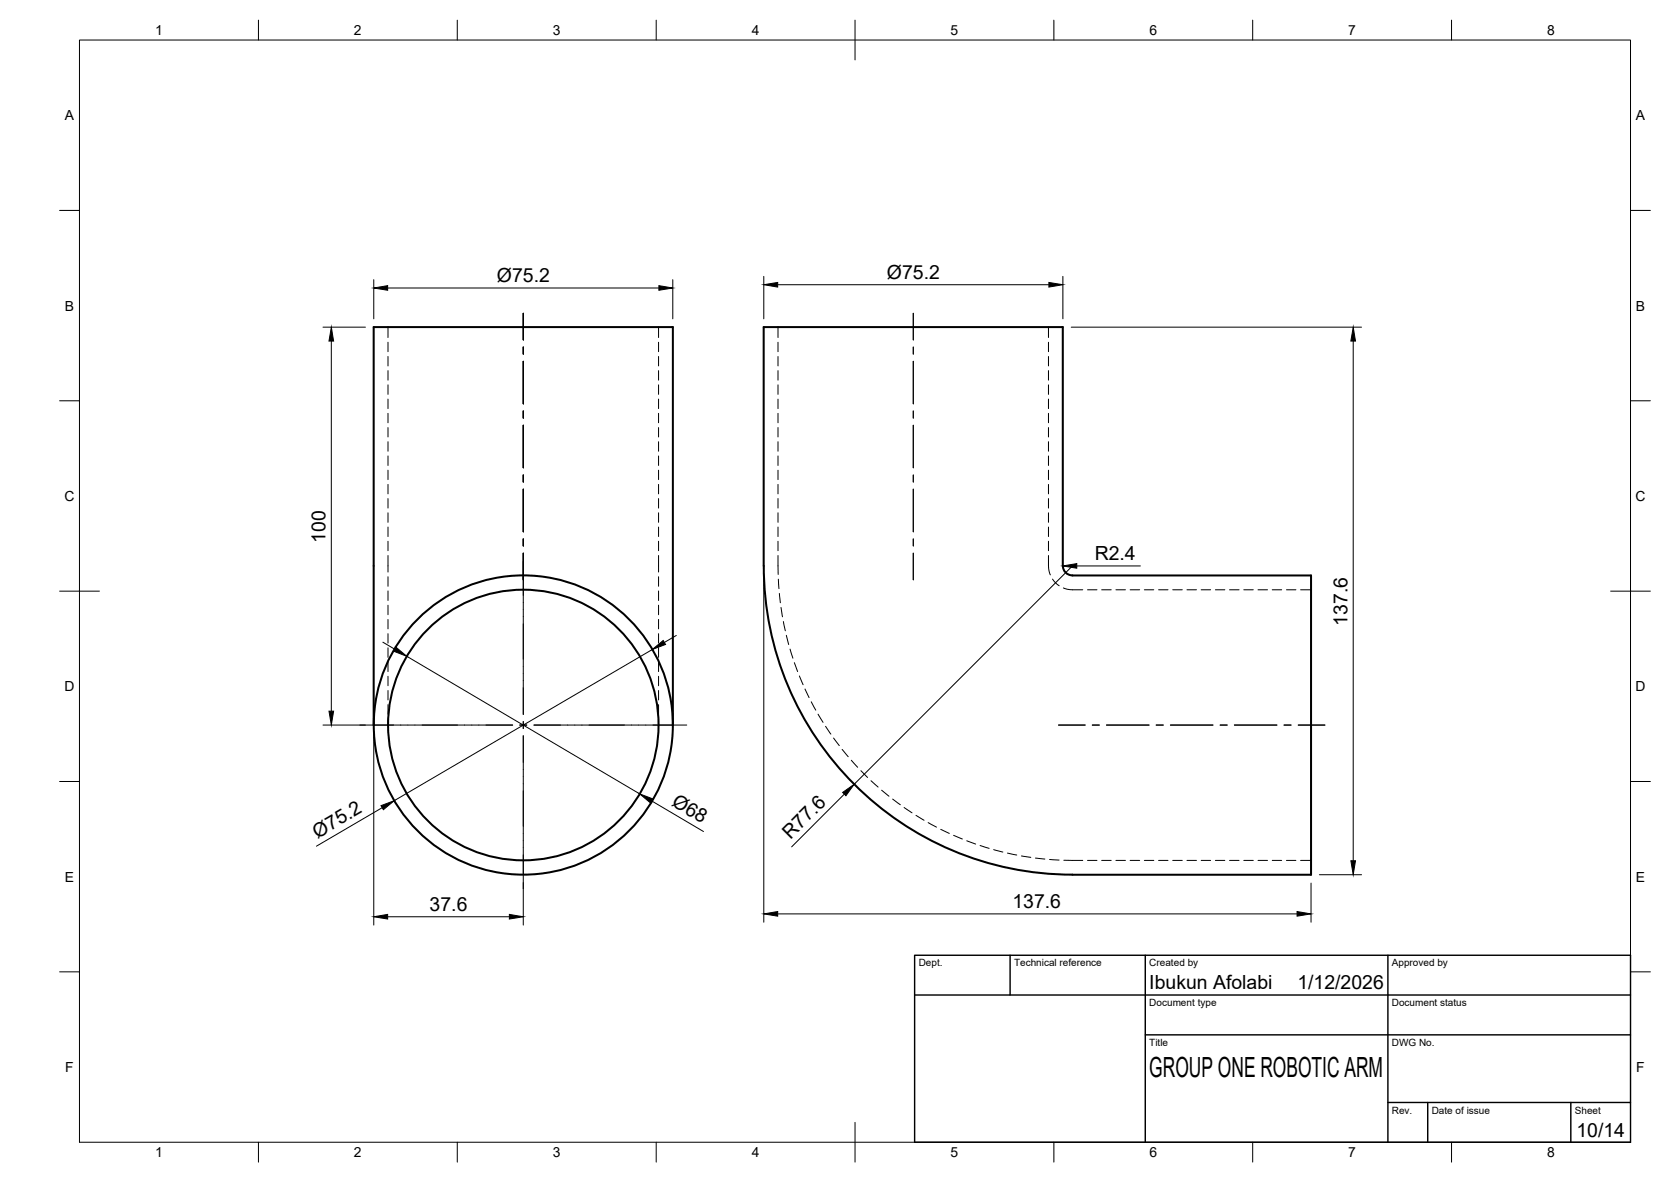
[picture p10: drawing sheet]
<svg xmlns="http://www.w3.org/2000/svg" width="420mm" height="297mm" viewBox="0 0 420 297" stroke-linecap="round" stroke-linejoin="round" font-family="sans-serif">
<!-- layer: Visible -->
<g fill="none" stroke="#000" stroke-width=".51">
<path d="M269.7 144.6a2.44 2.44 0 0 1-2.5-2.4v-60h-75.2v60a77.6 77.6 0 0 0 77.7 77.6h59.9v-75.2h-60M94 182.2v-100h75.2v100"/>
<circle cx="131.6" cy="182.2" r="34"/>
<circle cx="131.6" cy="182.2" r="37.6"/>
</g>
<!-- layer: Hidden -->
<g fill="none" stroke="#000" stroke-width=".25">
<path d="M97.6 82.2v2.6M97.6 86v2.4M97.6 89.6v2.4M97.6 93.1v2.4M97.6 96.7v2.4M165.6 82.2v2.6M165.6 86v2.4M165.6 89.6v2.4M165.6 93.1v2.4M165.6 96.7v2.4M195.6 82.2v2.6M195.6 86v2.4"/>
<path d="M195.6 89.6v2.4M195.6 93.1v2.4M195.6 96.7v2.4M263.6 82.2v2.6M263.6 86v2.4M263.6 89.6v2.4M263.6 93.1v2.4M263.6 96.7v2.4M97.6 100.3v2.4M97.6 103.9v2.3M97.6 107.4v2.4M97.6 111v2.4"/>
<path d="M97.6 114.6v2.4M97.6 118.2v2.3M165.6 100.3v2.4M165.6 103.9v2.3M165.6 107.4v2.4M165.6 111v2.4M165.6 114.6v2.4M165.6 118.2v2.3M195.6 100.3v2.4M195.6 103.9v2.3M195.6 107.4v2.4M195.6 111v2.4"/>
<path d="M195.6 114.6v2.4M195.6 118.2v2.3M263.6 100.3v2.4M263.6 103.9v2.3M263.6 107.4v2.4M263.6 111v2.4M263.6 114.6v2.4M263.6 118.2v2.3M97.6 121.7v2.4M97.6 125.3v2.4M97.6 128.9v2.4M97.6 132.4v2.4"/>
<path d="M97.6 136v2.4M97.6 139.6v4.1M165.6 121.7v2.4M165.6 125.3v2.4M165.6 128.9v2.4M165.6 132.4v2.4M165.6 136v2.4M165.6 139.6v4.1M195.6 121.7v2.4M195.6 125.3v2.4M195.6 128.9v2.4M195.6 132.4v2.4"/>
<path d="M195.6 136v2.4M195.6 139.6l.1 4.8M263.6 139.6a11.1 11.1 0 0 0 .4 4.6l.1 .3M263.6 121.7v2.4M263.6 125.3v2.4M263.6 128.9v2.4M263.6 132.4v2.4M263.6 136v2.4M97.6 144.9v2.4M97.6 148.5v2.4M97.6 152.1v2.4M97.6 155.7v2.3"/>
<path d="M97.6 159.2v2.4M165.6 159.2v2.4M165.6 155.7v2.3M165.6 152.1v2.4M165.6 148.5v2.4M165.6 144.9v2.4M195.7 145.5l.2 2.4M196 149.1l.2 2.4M196.4 152.7l.3 2.3M197 156.2l.5 2.3M197.7 159.7l.6 2.3M264.6 145.5l.8 1 .9 .7"/>
<path d="M267.4 147.8l.3 .1a11.1 11.1 0 0 0 4.5 .3M273.5 148.2h2.3M277 148.2h2.4M280.6 148.2h2.4M284.2 148.2h2.4M287.7 148.2h2.4M291.3 148.2h2.4M294.9 148.2h2.4M298.4 148.2h2.4M302 148.2h2.4M305.6 148.2h2.4M309.2 148.2h2.4"/>
<path d="M312.7 148.2h2.4M316.3 148.2h2.4M319.9 148.2h2.4M323.5 148.2h2.3M327 148.2h2.6M97.6 162.8v2.4M97.6 166.4v2.4M97.6 170v2.3M97.6 173.5v2.4M97.6 177.1v2.4M165.6 177.1v2.4M165.6 173.5v2.4"/>
<path d="M165.6 170v2.3M165.6 166.4v2.4M165.6 162.8v2.4M198.6 163.1l.8 2.3M199.7 166.5l.9 2.3M201 169.9l.9 2.2M202.4 173.2l1 2.1M204 176.4l1.1 2.1M205.7 179.5l1.2 2M97.6 180.7v1.5M165.6 180.7v1.5M207.6 182.5l1.3 2"/>
<path d="M209.6 185.5l1.4 1.9M211.8 188.3l1.5 1.9M214.1 191.1l1.5 1.7M216.5 193.7l1.6 1.7M219 196.2l1.8 1.6M221.7 198.6l1.8 1.5M224.5 200.8l1.9 1.4M227.3 202.9l2 1.4M230.3 204.9l2 1.2M233.4 206.7l2.1 1.2M236.5 208.4l2.2 1M239.8 209.9l2.2 .9"/>
<path d="M243.1 211.3l2.2 .8M246.4 212.5l2.3 .7M249.9 213.5l2.3 .6M253.3 214.4l2.4 .5M256.8 215.1l2.4 .4M260.3 215.6l2.4 .3M263.9 216l2.4 .1M267.5 216.2h4.7M273.5 216.2h2.3M277 216.2h2.4M280.6 216.2h2.4M284.2 216.2h2.4"/>
<path d="M287.7 216.2h2.4M291.3 216.2h2.4M294.9 216.2h2.4M298.4 216.2h2.4M302 216.2h2.4M305.6 216.2h2.4M309.2 216.2h2.4M312.7 216.2h2.4M316.3 216.2h2.4M319.9 216.2h2.4M323.5 216.2h2.3M327 216.2h2.6"/>
</g>
<!-- layer: BORDER -->
<g fill="none" stroke="#000" stroke-width=".25">
<path d="M20 10.1h390v276.9h-390zM65 5.1v5M115 5.1v5M165 5.1v5M215 5.1v10M265 5.1v5M315 5.1v5M365 5.1v5M15 52.9h5M410 52.9h5M15 100.7h5M410 100.7h5"/>
<path d="M15 148.6h10M405 148.6h10M15 196.4h5M410 196.4h5M15 244.2h5M410 244.2h5M65 287v5M115 287v5M165 287v5M215 282.1v9.9M265 287v5M315 287v5"/>
<path d="M365 287v5"/>
</g>
<!-- layer: TITLEBLOCK -->
<path d="M230 240.1h180v46.9h-180zM230 250h180M254 240.1v9.9M288 240.1v46.9M349 240.1v46.9M288 260.1h122M349 277.1h61M359 277.1v9.9M395 277.1v9.9" fill="none" stroke="#000" stroke-width=".36"/>
<!-- layer: Smart Centers -->
<g fill="none" stroke="#000" stroke-width=".25">
<path d="M131.6 78.7v6.7M229.6 78.7v6.7M131.6 87.2v1.8M131.6 90.8v10.7M229.6 87.2v1.8M229.6 90.8v10.7M131.6 103.3v1.8M131.6 106.9v10.7M131.6 119.4v1.7M229.6 103.3v1.8M229.6 106.9v10.7M229.6 119.4v1.7"/>
<path d="M131.6 122.9v10.8M131.6 135.4v1.8M131.6 139v40.5M229.6 122.9v10.8M229.6 135.4v1.8M229.6 139v6.7M90.5 182.2h38.4M130.7 182.2h1.8M131.6 181.3v1.8M131.6 184.9v38.4M134.3 182.2h38.4M266.1 182.2h6.8"/>
<path d="M274.6 182.2h1.8M278.2 182.2h10.7M290.7 182.2h1.8M294.3 182.2h10.7M306.8 182.2h1.8M310.4 182.2h10.7M322.9 182.2h1.7M326.4 182.2h6.7"/>
</g>
<!-- layer: FD_Dimensions -->
<g fill="none" stroke="#000" stroke-width=".25">
<path d="M94 70.3v9.8M97.5 72.4h68.2M169.2 70.3v9.8M192 69.5v10.6M195.5 71.6h68.2M267.3 69.5v10.6M81.2 82.2h10.7M83.3 85.7v93M269.3 82.2h73M340.3 85.7v130.6M170.1 159.7l-3.1 1.7M192 144.3v87.5"/>
<path d="M269.6 142.2l-54.8 54.9M270.7 142.2h16M96.3 161.4l3 1.8M102.3 164.9l58.5 34.6M164 163.2l-64.9 38M81.2 182.2h10.7M94 184.3v48.2M212.3 199.6l-13.2 13.2M96.1 203l-16.5 9.6M163.9 201.3l13 7.7M331.7 219.8h10.6M97.5 230.4h30.6"/>
<path d="M131.6 221.8v10.7M195.5 229.7h130.6M329.6 221.9v9.9"/>
</g>
<g fill="#000" stroke="#000" stroke-width=".25">
<path d="M94 72.4l3.5-.6v1.1zM165.7 71.8l3.5 .6-3.5 .5zM192 71.6l3.5-.6v1.1zM263.7 71l3.6 .6-3.6 .5zM83.3 82.2l.6 3.5h-1.2zM340.3 82.2l.5 3.5h-1.1zM267.3 142.2l3.4-.6v1.2zM82.7 178.7h1.2l-.6 3.5zM99.6 162.7l2.7 2.2-3.3-1.3zM164 163.2l2.8-2.2 .5 1zM211.9 199.1l2.9-2-2.1 2.9zM95.8 202.5l3.3-1.3-2.7 2.3z"/>
<path d="M160.8 199.5l3.4 1.3-.6 1zM339.7 216.3h1.1l-.5 3.5zM94 230.4l3.5-.6v1.2zM128.1 229.8l3.5 .6-3.5 .6zM192 229.7l3.5-.6v1.1zM326.1 229.1l3.5 .6-3.5 .5z"/>
</g>
<text font-size="7" x="289" y="270.6">GROUP ONE ROBOTIC ARM</text>
<g font-size="4.9">
<text x="124.9" y="70.8">Ø75.2</text>
<text x="223" y="70">Ø75.2</text>
<text x="81.9" y="136.4" transform="rotate(-90 81.9 136.4)">100</text>
<text x="275.3" y="140.8">R2.4</text>
<text x="338.8" y="157.3" transform="rotate(-90 338.8 157.3)">137.6</text>
<text x="168.7" y="202.3" transform="rotate(31 168.7 202.3)">Ø68</text>
<text x="79.8" y="210.7" transform="rotate(-30 79.8 210.7)">Ø75.2</text>
<text x="198.7" y="211.1" transform="rotate(-45 198.7 211.1)">R77.6</text>
<text x="108" y="228.9">37.6</text>
<text x="254.6" y="228.2">137.6</text>
<text x="289" y="248.5">Ibukun Afolabi</text>
<text x="326.2" y="248.5">1/12/2026</text>
<text x="396.4" y="285.7">10/14</text>
</g>
<g font-size="3.5">
<text x="39" y="8.8">1</text>
<text x="89" y="8.8">2</text>
<text x="139" y="8.8">3</text>
<text x="189" y="8.8">4</text>
<text x="239" y="8.8">5</text>
<text x="289" y="8.8">6</text>
<text x="339" y="8.8">7</text>
<text x="389" y="8.8">8</text>
<text x="16.3" y="30.2">A</text>
<text x="411.3" y="30.2">A</text>
<text x="16.3" y="78">B</text>
<text x="411.3" y="78">B</text>
<text x="16.2" y="125.9">C</text>
<text x="411.2" y="125.9">C</text>
<text x="16.2" y="173.7">D</text>
<text x="411.2" y="173.7">D</text>
<text x="16.3" y="221.6">E</text>
<text x="411.3" y="221.6">E</text>
<text x="16.4" y="269.4">F</text>
<text x="411.4" y="269.4">F</text>
<text x="39" y="290.8">1</text>
<text x="89" y="290.8">2</text>
<text x="139" y="290.8">3</text>
<text x="189" y="290.8">4</text>
<text x="239" y="290.8">5</text>
<text x="289" y="290.8">6</text>
<text x="339" y="290.8">7</text>
<text x="389" y="290.8">8</text>
</g>
<g font-size="2.5">
<text x="231" y="242.9">Dept.</text>
<text x="255" y="242.9">Technical reference</text>
<text x="289" y="242.9">Created by</text>
<text x="350" y="242.9">Approved by</text>
<text x="289" y="252.8">Document type</text>
<text x="350" y="252.8">Document status</text>
<text x="289" y="262.9">Title</text>
<text x="350" y="262.9">DWG No.</text>
<text x="350" y="279.9">Rev.</text>
<text x="360" y="279.9">Date of issue</text>
<text x="396" y="279.9">Sheet</text>
</g>
</svg>
